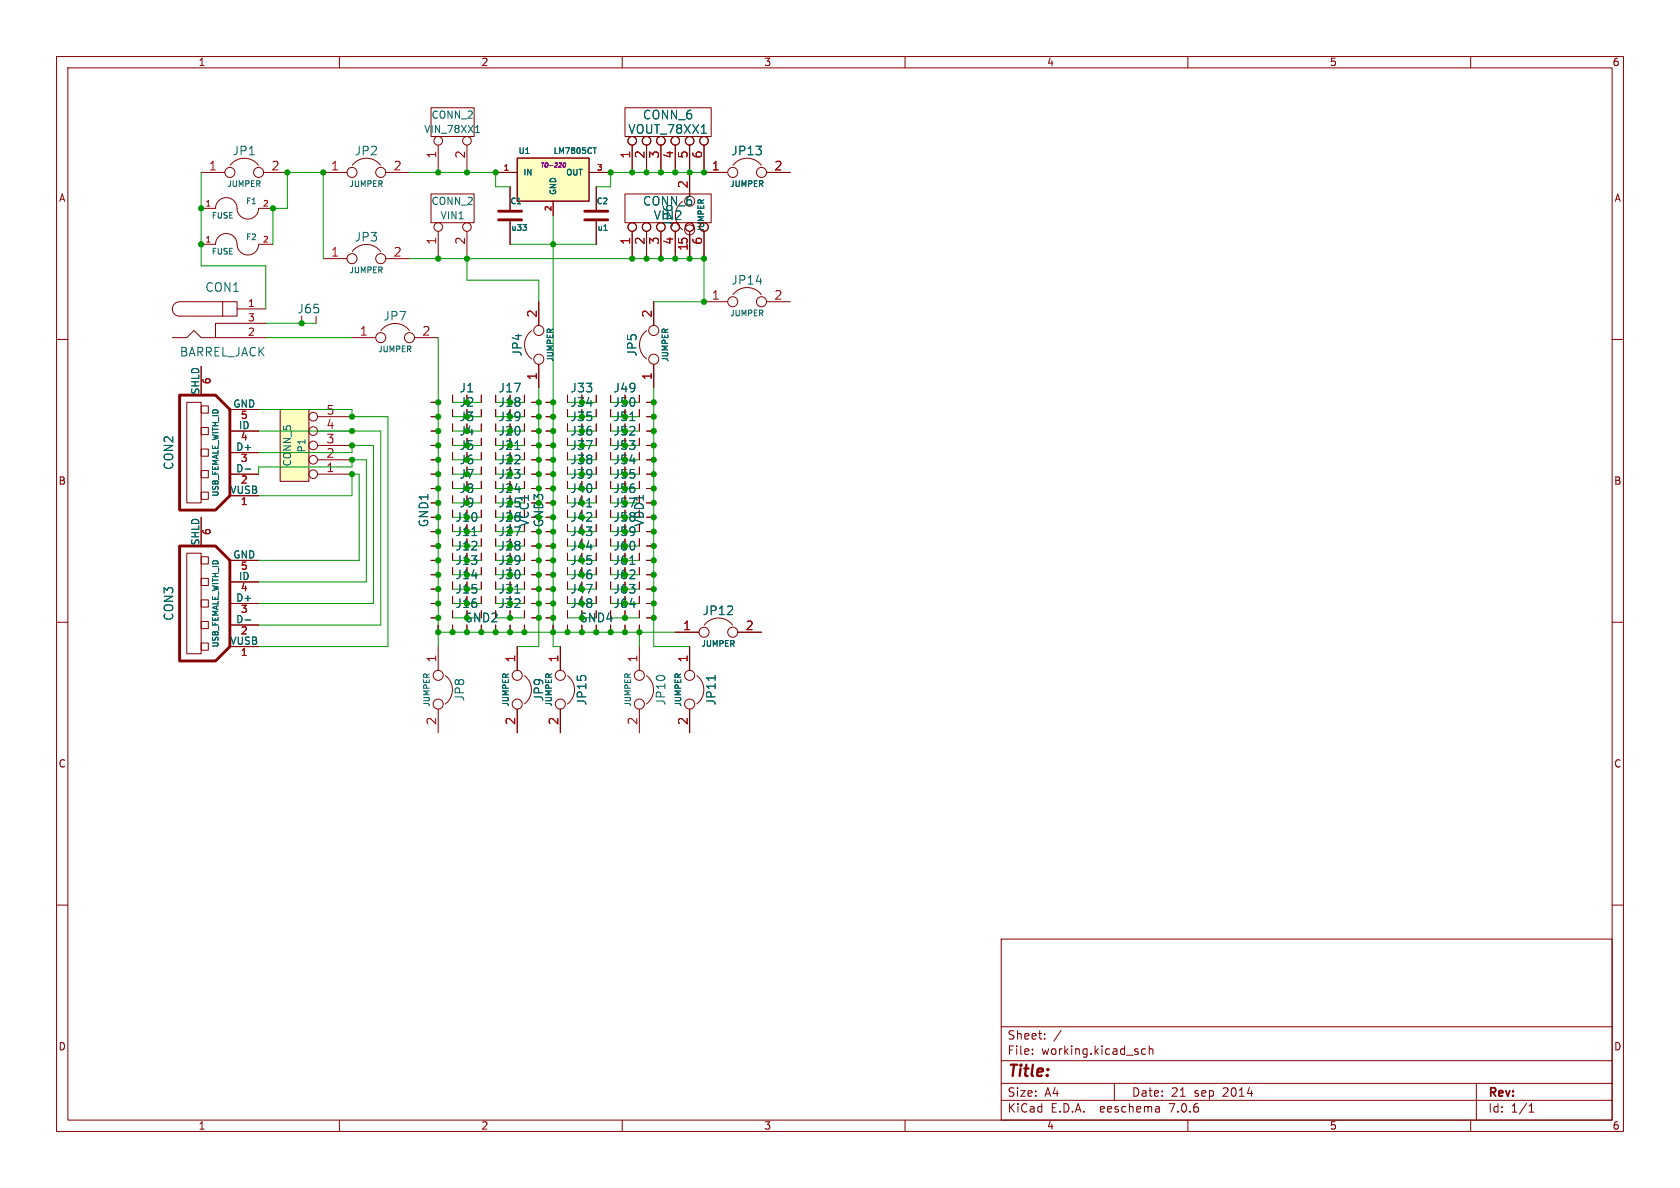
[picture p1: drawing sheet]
EESchema Schematic File Version 2
LIBS:power
LIBS:device
LIBS:transistors
LIBS:conn
LIBS:linear
LIBS:regul
LIBS:74xx
LIBS:cmos4000
LIBS:adc-dac
LIBS:memory
LIBS:xilinx
LIBS:special
LIBS:microcontrollers
LIBS:dsp
LIBS:microchip
LIBS:analog_switches
LIBS:motorola
LIBS:texas
LIBS:intel
LIBS:audio
LIBS:interface
LIBS:digital-audio
LIBS:philips
LIBS:display
LIBS:cypress
LIBS:siliconi
LIBS:opto
LIBS:atmel
LIBS:contrib
LIBS:valves
LIBS:connectors
LIBS:2.54mm_pin_headers
LIBS:50x50_top_left-cache
EELAYER 25 0
EELAYER END
$Descr A4 11693 8268
encoding utf-8
Sheet 1 1
Title ""
Date "21 sep 2014"
Rev ""
Comp ""
Comment1 ""
Comment2 ""
Comment3 ""
Comment4 ""
$EndDescr
$Comp
L INTERCONNECT_1X16 GND1
U 1 1
P 3050 3550
F 0 "GND1" H 3050 3650 60  0000 C CNN
F 1 "INTERCONNECT_1X16" H 3050 3450 60  0001 C CNN
F 2 "~" H 2350 3550 60  0000 C CNN
F 3 "~" H 2350 3550 60  0000 C CNN
	1    3050 3550
	0    -1   -1   0   
$EndComp
$Comp
L INTERCONNECT_1X16 VDD1
U 1 1
P 4550 3550
F 0 "VDD1" H 4550 3650 60  0000 C CNN
F 1 "INTERCONNECT_1X16" H 4550 3450 60  0001 C CNN
F 2 "~" H 3850 3550 60  0000 C CNN
F 3 "~" H 3850 3550 60  0000 C CNN
	1    4550 3550
	0    -1   -1   0   
$EndComp
$Comp
L INTERCONNECT_1X16 VCC1
U 1 1
P 3750 3550
F 0 "VCC1" H 3750 3650 60  0000 C CNN
F 1 "INTERCONNECT_1X16" H 3750 3450 60  0001 C CNN
F 2 "~" H 3050 3550 60  0000 C CNN
F 3 "~" H 3050 3550 60  0000 C CNN
	1    3750 3550
	0    -1   -1   0   
$EndComp
$Comp
L INTERCONNECT_1X16 GND3
U 1 1
P 3850 3550
F 0 "GND3" H 3850 3650 60  0000 C CNN
F 1 "INTERCONNECT_1X16" H 3850 3450 60  0001 C CNN
F 2 "~" H 3150 3550 60  0000 C CNN
F 3 "~" H 3150 3550 60  0000 C CNN
	1    3850 3550
	0    -1   -1   0   
$EndComp
$Comp
L INTERCONNECT_1X03 J1
U 1 1
P 3250 2800
F 0 "J1" H 3250 2900 60  0000 C CNN
F 1 "INTERCONNECT_1X03" H 3250 2700 60  0001 C CNN
F 2 "~" H 3200 2800 60  0000 C CNN
F 3 "~" H 3200 2800 60  0000 C CNN
	1    3250 2800
	1    0    0    -1  
$EndComp
$Comp
L INTERCONNECT_1X03 J17
U 1 1
P 3550 2800
F 0 "J17" H 3550 2900 60  0000 C CNN
F 1 "INTERCONNECT_1X03" H 3550 2700 60  0001 C CNN
F 2 "~" H 3500 2800 60  0000 C CNN
F 3 "~" H 3500 2800 60  0000 C CNN
	1    3550 2800
	1    0    0    -1  
$EndComp
$Comp
L INTERCONNECT_1X03 J2
U 1 1
P 3250 2900
F 0 "J2" H 3250 3000 60  0000 C CNN
F 1 "INTERCONNECT_1X03" H 3250 2800 60  0001 C CNN
F 2 "~" H 3200 2900 60  0000 C CNN
F 3 "~" H 3200 2900 60  0000 C CNN
	1    3250 2900
	1    0    0    -1  
$EndComp
$Comp
L INTERCONNECT_1X03 J18
U 1 1
P 3550 2900
F 0 "J18" H 3550 3000 60  0000 C CNN
F 1 "INTERCONNECT_1X03" H 3550 2800 60  0001 C CNN
F 2 "~" H 3500 2900 60  0000 C CNN
F 3 "~" H 3500 2900 60  0000 C CNN
	1    3550 2900
	1    0    0    -1  
$EndComp
$Comp
L INTERCONNECT_1X03 J3
U 1 1
P 3250 3000
F 0 "J3" H 3250 3100 60  0000 C CNN
F 1 "INTERCONNECT_1X03" H 3250 2900 60  0001 C CNN
F 2 "~" H 3200 3000 60  0000 C CNN
F 3 "~" H 3200 3000 60  0000 C CNN
	1    3250 3000
	1    0    0    -1  
$EndComp
$Comp
L INTERCONNECT_1X03 J19
U 1 1
P 3550 3000
F 0 "J19" H 3550 3100 60  0000 C CNN
F 1 "INTERCONNECT_1X03" H 3550 2900 60  0001 C CNN
F 2 "~" H 3500 3000 60  0000 C CNN
F 3 "~" H 3500 3000 60  0000 C CNN
	1    3550 3000
	1    0    0    -1  
$EndComp
$Comp
L INTERCONNECT_1X03 J4
U 1 1
P 3250 3100
F 0 "J4" H 3250 3200 60  0000 C CNN
F 1 "INTERCONNECT_1X03" H 3250 3000 60  0001 C CNN
F 2 "~" H 3200 3100 60  0000 C CNN
F 3 "~" H 3200 3100 60  0000 C CNN
	1    3250 3100
	1    0    0    -1  
$EndComp
$Comp
L INTERCONNECT_1X03 J20
U 1 1
P 3550 3100
F 0 "J20" H 3550 3200 60  0000 C CNN
F 1 "INTERCONNECT_1X03" H 3550 3000 60  0001 C CNN
F 2 "~" H 3500 3100 60  0000 C CNN
F 3 "~" H 3500 3100 60  0000 C CNN
	1    3550 3100
	1    0    0    -1  
$EndComp
$Comp
L INTERCONNECT_1X03 J5
U 1 1
P 3250 3200
F 0 "J5" H 3250 3300 60  0000 C CNN
F 1 "INTERCONNECT_1X03" H 3250 3100 60  0001 C CNN
F 2 "~" H 3200 3200 60  0000 C CNN
F 3 "~" H 3200 3200 60  0000 C CNN
	1    3250 3200
	1    0    0    -1  
$EndComp
$Comp
L INTERCONNECT_1X03 J21
U 1 1
P 3550 3200
F 0 "J21" H 3550 3300 60  0000 C CNN
F 1 "INTERCONNECT_1X03" H 3550 3100 60  0001 C CNN
F 2 "~" H 3500 3200 60  0000 C CNN
F 3 "~" H 3500 3200 60  0000 C CNN
	1    3550 3200
	1    0    0    -1  
$EndComp
$Comp
L INTERCONNECT_1X03 J6
U 1 1
P 3250 3300
F 0 "J6" H 3250 3400 60  0000 C CNN
F 1 "INTERCONNECT_1X03" H 3250 3200 60  0001 C CNN
F 2 "~" H 3200 3300 60  0000 C CNN
F 3 "~" H 3200 3300 60  0000 C CNN
	1    3250 3300
	1    0    0    -1  
$EndComp
$Comp
L INTERCONNECT_1X03 J22
U 1 1
P 3550 3300
F 0 "J22" H 3550 3400 60  0000 C CNN
F 1 "INTERCONNECT_1X03" H 3550 3200 60  0001 C CNN
F 2 "~" H 3500 3300 60  0000 C CNN
F 3 "~" H 3500 3300 60  0000 C CNN
	1    3550 3300
	1    0    0    -1  
$EndComp
$Comp
L INTERCONNECT_1X03 J7
U 1 1
P 3250 3400
F 0 "J7" H 3250 3500 60  0000 C CNN
F 1 "INTERCONNECT_1X03" H 3250 3300 60  0001 C CNN
F 2 "~" H 3200 3400 60  0000 C CNN
F 3 "~" H 3200 3400 60  0000 C CNN
	1    3250 3400
	1    0    0    -1  
$EndComp
$Comp
L INTERCONNECT_1X03 J23
U 1 1
P 3550 3400
F 0 "J23" H 3550 3500 60  0000 C CNN
F 1 "INTERCONNECT_1X03" H 3550 3300 60  0001 C CNN
F 2 "~" H 3500 3400 60  0000 C CNN
F 3 "~" H 3500 3400 60  0000 C CNN
	1    3550 3400
	1    0    0    -1  
$EndComp
$Comp
L INTERCONNECT_1X03 J8
U 1 1
P 3250 3500
F 0 "J8" H 3250 3600 60  0000 C CNN
F 1 "INTERCONNECT_1X03" H 3250 3400 60  0001 C CNN
F 2 "~" H 3200 3500 60  0000 C CNN
F 3 "~" H 3200 3500 60  0000 C CNN
	1    3250 3500
	1    0    0    -1  
$EndComp
$Comp
L INTERCONNECT_1X03 J24
U 1 1
P 3550 3500
F 0 "J24" H 3550 3600 60  0000 C CNN
F 1 "INTERCONNECT_1X03" H 3550 3400 60  0001 C CNN
F 2 "~" H 3500 3500 60  0000 C CNN
F 3 "~" H 3500 3500 60  0000 C CNN
	1    3550 3500
	1    0    0    -1  
$EndComp
$Comp
L INTERCONNECT_1X03 J9
U 1 1
P 3250 3600
F 0 "J9" H 3250 3700 60  0000 C CNN
F 1 "INTERCONNECT_1X03" H 3250 3500 60  0001 C CNN
F 2 "~" H 3200 3600 60  0000 C CNN
F 3 "~" H 3200 3600 60  0000 C CNN
	1    3250 3600
	1    0    0    -1  
$EndComp
$Comp
L INTERCONNECT_1X03 J25
U 1 1
P 3550 3600
F 0 "J25" H 3550 3700 60  0000 C CNN
F 1 "INTERCONNECT_1X03" H 3550 3500 60  0001 C CNN
F 2 "~" H 3500 3600 60  0000 C CNN
F 3 "~" H 3500 3600 60  0000 C CNN
	1    3550 3600
	1    0    0    -1  
$EndComp
$Comp
L INTERCONNECT_1X03 J10
U 1 1
P 3250 3700
F 0 "J10" H 3250 3800 60  0000 C CNN
F 1 "INTERCONNECT_1X03" H 3250 3600 60  0001 C CNN
F 2 "~" H 3200 3700 60  0000 C CNN
F 3 "~" H 3200 3700 60  0000 C CNN
	1    3250 3700
	1    0    0    -1  
$EndComp
$Comp
L INTERCONNECT_1X03 J26
U 1 1
P 3550 3700
F 0 "J26" H 3550 3800 60  0000 C CNN
F 1 "INTERCONNECT_1X03" H 3550 3600 60  0001 C CNN
F 2 "~" H 3500 3700 60  0000 C CNN
F 3 "~" H 3500 3700 60  0000 C CNN
	1    3550 3700
	1    0    0    -1  
$EndComp
$Comp
L INTERCONNECT_1X03 J11
U 1 1
P 3250 3800
F 0 "J11" H 3250 3900 60  0000 C CNN
F 1 "INTERCONNECT_1X03" H 3250 3700 60  0001 C CNN
F 2 "~" H 3200 3800 60  0000 C CNN
F 3 "~" H 3200 3800 60  0000 C CNN
	1    3250 3800
	1    0    0    -1  
$EndComp
$Comp
L INTERCONNECT_1X03 J27
U 1 1
P 3550 3800
F 0 "J27" H 3550 3900 60  0000 C CNN
F 1 "INTERCONNECT_1X03" H 3550 3700 60  0001 C CNN
F 2 "~" H 3500 3800 60  0000 C CNN
F 3 "~" H 3500 3800 60  0000 C CNN
	1    3550 3800
	1    0    0    -1  
$EndComp
$Comp
L INTERCONNECT_1X03 J12
U 1 1
P 3250 3900
F 0 "J12" H 3250 4000 60  0000 C CNN
F 1 "INTERCONNECT_1X03" H 3250 3800 60  0001 C CNN
F 2 "~" H 3200 3900 60  0000 C CNN
F 3 "~" H 3200 3900 60  0000 C CNN
	1    3250 3900
	1    0    0    -1  
$EndComp
$Comp
L INTERCONNECT_1X03 J28
U 1 1
P 3550 3900
F 0 "J28" H 3550 4000 60  0000 C CNN
F 1 "INTERCONNECT_1X03" H 3550 3800 60  0001 C CNN
F 2 "~" H 3500 3900 60  0000 C CNN
F 3 "~" H 3500 3900 60  0000 C CNN
	1    3550 3900
	1    0    0    -1  
$EndComp
$Comp
L INTERCONNECT_1X03 J13
U 1 1
P 3250 4000
F 0 "J13" H 3250 4100 60  0000 C CNN
F 1 "INTERCONNECT_1X03" H 3250 3900 60  0001 C CNN
F 2 "~" H 3200 4000 60  0000 C CNN
F 3 "~" H 3200 4000 60  0000 C CNN
	1    3250 4000
	1    0    0    -1  
$EndComp
$Comp
L INTERCONNECT_1X03 J29
U 1 1
P 3550 4000
F 0 "J29" H 3550 4100 60  0000 C CNN
F 1 "INTERCONNECT_1X03" H 3550 3900 60  0001 C CNN
F 2 "~" H 3500 4000 60  0000 C CNN
F 3 "~" H 3500 4000 60  0000 C CNN
	1    3550 4000
	1    0    0    -1  
$EndComp
$Comp
L INTERCONNECT_1X03 J14
U 1 1
P 3250 4100
F 0 "J14" H 3250 4200 60  0000 C CNN
F 1 "INTERCONNECT_1X03" H 3250 4000 60  0001 C CNN
F 2 "~" H 3200 4100 60  0000 C CNN
F 3 "~" H 3200 4100 60  0000 C CNN
	1    3250 4100
	1    0    0    -1  
$EndComp
$Comp
L INTERCONNECT_1X03 J30
U 1 1
P 3550 4100
F 0 "J30" H 3550 4200 60  0000 C CNN
F 1 "INTERCONNECT_1X03" H 3550 4000 60  0001 C CNN
F 2 "~" H 3500 4100 60  0000 C CNN
F 3 "~" H 3500 4100 60  0000 C CNN
	1    3550 4100
	1    0    0    -1  
$EndComp
$Comp
L INTERCONNECT_1X03 J15
U 1 1
P 3250 4200
F 0 "J15" H 3250 4300 60  0000 C CNN
F 1 "INTERCONNECT_1X03" H 3250 4100 60  0001 C CNN
F 2 "~" H 3200 4200 60  0000 C CNN
F 3 "~" H 3200 4200 60  0000 C CNN
	1    3250 4200
	1    0    0    -1  
$EndComp
$Comp
L INTERCONNECT_1X03 J31
U 1 1
P 3550 4200
F 0 "J31" H 3550 4300 60  0000 C CNN
F 1 "INTERCONNECT_1X03" H 3550 4100 60  0001 C CNN
F 2 "~" H 3500 4200 60  0000 C CNN
F 3 "~" H 3500 4200 60  0000 C CNN
	1    3550 4200
	1    0    0    -1  
$EndComp
$Comp
L INTERCONNECT_1X03 J16
U 1 1
P 3250 4300
F 0 "J16" H 3250 4400 60  0000 C CNN
F 1 "INTERCONNECT_1X03" H 3250 4200 60  0001 C CNN
F 2 "~" H 3200 4300 60  0000 C CNN
F 3 "~" H 3200 4300 60  0000 C CNN
	1    3250 4300
	1    0    0    -1  
$EndComp
$Comp
L INTERCONNECT_1X03 J32
U 1 1
P 3550 4300
F 0 "J32" H 3550 4400 60  0000 C CNN
F 1 "INTERCONNECT_1X03" H 3550 4200 60  0001 C CNN
F 2 "~" H 3500 4300 60  0000 C CNN
F 3 "~" H 3500 4300 60  0000 C CNN
	1    3550 4300
	1    0    0    -1  
$EndComp
$Comp
L INTERCONNECT_1X03 J33
U 1 1
P 4050 2800
F 0 "J33" H 4050 2900 60  0000 C CNN
F 1 "INTERCONNECT_1X03" H 4050 2700 60  0001 C CNN
F 2 "~" H 4000 2800 60  0000 C CNN
F 3 "~" H 4000 2800 60  0000 C CNN
	1    4050 2800
	1    0    0    -1  
$EndComp
$Comp
L INTERCONNECT_1X03 J49
U 1 1
P 4350 2800
F 0 "J49" H 4350 2900 60  0000 C CNN
F 1 "INTERCONNECT_1X03" H 4350 2700 60  0001 C CNN
F 2 "~" H 4300 2800 60  0000 C CNN
F 3 "~" H 4300 2800 60  0000 C CNN
	1    4350 2800
	1    0    0    -1  
$EndComp
$Comp
L INTERCONNECT_1X03 J34
U 1 1
P 4050 2900
F 0 "J34" H 4050 3000 60  0000 C CNN
F 1 "INTERCONNECT_1X03" H 4050 2800 60  0001 C CNN
F 2 "~" H 4000 2900 60  0000 C CNN
F 3 "~" H 4000 2900 60  0000 C CNN
	1    4050 2900
	1    0    0    -1  
$EndComp
$Comp
L INTERCONNECT_1X03 J50
U 1 1
P 4350 2900
F 0 "J50" H 4350 3000 60  0000 C CNN
F 1 "INTERCONNECT_1X03" H 4350 2800 60  0001 C CNN
F 2 "~" H 4300 2900 60  0000 C CNN
F 3 "~" H 4300 2900 60  0000 C CNN
	1    4350 2900
	1    0    0    -1  
$EndComp
$Comp
L INTERCONNECT_1X03 J35
U 1 1
P 4050 3000
F 0 "J35" H 4050 3100 60  0000 C CNN
F 1 "INTERCONNECT_1X03" H 4050 2900 60  0001 C CNN
F 2 "~" H 4000 3000 60  0000 C CNN
F 3 "~" H 4000 3000 60  0000 C CNN
	1    4050 3000
	1    0    0    -1  
$EndComp
$Comp
L INTERCONNECT_1X03 J51
U 1 1
P 4350 3000
F 0 "J51" H 4350 3100 60  0000 C CNN
F 1 "INTERCONNECT_1X03" H 4350 2900 60  0001 C CNN
F 2 "~" H 4300 3000 60  0000 C CNN
F 3 "~" H 4300 3000 60  0000 C CNN
	1    4350 3000
	1    0    0    -1  
$EndComp
$Comp
L INTERCONNECT_1X03 J36
U 1 1
P 4050 3100
F 0 "J36" H 4050 3200 60  0000 C CNN
F 1 "INTERCONNECT_1X03" H 4050 3000 60  0001 C CNN
F 2 "~" H 4000 3100 60  0000 C CNN
F 3 "~" H 4000 3100 60  0000 C CNN
	1    4050 3100
	1    0    0    -1  
$EndComp
$Comp
L INTERCONNECT_1X03 J52
U 1 1
P 4350 3100
F 0 "J52" H 4350 3200 60  0000 C CNN
F 1 "INTERCONNECT_1X03" H 4350 3000 60  0001 C CNN
F 2 "~" H 4300 3100 60  0000 C CNN
F 3 "~" H 4300 3100 60  0000 C CNN
	1    4350 3100
	1    0    0    -1  
$EndComp
$Comp
L INTERCONNECT_1X03 J37
U 1 1
P 4050 3200
F 0 "J37" H 4050 3300 60  0000 C CNN
F 1 "INTERCONNECT_1X03" H 4050 3100 60  0001 C CNN
F 2 "~" H 4000 3200 60  0000 C CNN
F 3 "~" H 4000 3200 60  0000 C CNN
	1    4050 3200
	1    0    0    -1  
$EndComp
$Comp
L INTERCONNECT_1X03 J53
U 1 1
P 4350 3200
F 0 "J53" H 4350 3300 60  0000 C CNN
F 1 "INTERCONNECT_1X03" H 4350 3100 60  0001 C CNN
F 2 "~" H 4300 3200 60  0000 C CNN
F 3 "~" H 4300 3200 60  0000 C CNN
	1    4350 3200
	1    0    0    -1  
$EndComp
$Comp
L INTERCONNECT_1X03 J38
U 1 1
P 4050 3300
F 0 "J38" H 4050 3400 60  0000 C CNN
F 1 "INTERCONNECT_1X03" H 4050 3200 60  0001 C CNN
F 2 "~" H 4000 3300 60  0000 C CNN
F 3 "~" H 4000 3300 60  0000 C CNN
	1    4050 3300
	1    0    0    -1  
$EndComp
$Comp
L INTERCONNECT_1X03 J54
U 1 1
P 4350 3300
F 0 "J54" H 4350 3400 60  0000 C CNN
F 1 "INTERCONNECT_1X03" H 4350 3200 60  0001 C CNN
F 2 "~" H 4300 3300 60  0000 C CNN
F 3 "~" H 4300 3300 60  0000 C CNN
	1    4350 3300
	1    0    0    -1  
$EndComp
$Comp
L INTERCONNECT_1X03 J39
U 1 1
P 4050 3400
F 0 "J39" H 4050 3500 60  0000 C CNN
F 1 "INTERCONNECT_1X03" H 4050 3300 60  0001 C CNN
F 2 "~" H 4000 3400 60  0000 C CNN
F 3 "~" H 4000 3400 60  0000 C CNN
	1    4050 3400
	1    0    0    -1  
$EndComp
$Comp
L INTERCONNECT_1X03 J55
U 1 1
P 4350 3400
F 0 "J55" H 4350 3500 60  0000 C CNN
F 1 "INTERCONNECT_1X03" H 4350 3300 60  0001 C CNN
F 2 "~" H 4300 3400 60  0000 C CNN
F 3 "~" H 4300 3400 60  0000 C CNN
	1    4350 3400
	1    0    0    -1  
$EndComp
$Comp
L INTERCONNECT_1X03 J40
U 1 1
P 4050 3500
F 0 "J40" H 4050 3600 60  0000 C CNN
F 1 "INTERCONNECT_1X03" H 4050 3400 60  0001 C CNN
F 2 "~" H 4000 3500 60  0000 C CNN
F 3 "~" H 4000 3500 60  0000 C CNN
	1    4050 3500
	1    0    0    -1  
$EndComp
$Comp
L INTERCONNECT_1X03 J56
U 1 1
P 4350 3500
F 0 "J56" H 4350 3600 60  0000 C CNN
F 1 "INTERCONNECT_1X03" H 4350 3400 60  0001 C CNN
F 2 "~" H 4300 3500 60  0000 C CNN
F 3 "~" H 4300 3500 60  0000 C CNN
	1    4350 3500
	1    0    0    -1  
$EndComp
$Comp
L INTERCONNECT_1X03 J41
U 1 1
P 4050 3600
F 0 "J41" H 4050 3700 60  0000 C CNN
F 1 "INTERCONNECT_1X03" H 4050 3500 60  0001 C CNN
F 2 "~" H 4000 3600 60  0000 C CNN
F 3 "~" H 4000 3600 60  0000 C CNN
	1    4050 3600
	1    0    0    -1  
$EndComp
$Comp
L INTERCONNECT_1X03 J57
U 1 1
P 4350 3600
F 0 "J57" H 4350 3700 60  0000 C CNN
F 1 "INTERCONNECT_1X03" H 4350 3500 60  0001 C CNN
F 2 "~" H 4300 3600 60  0000 C CNN
F 3 "~" H 4300 3600 60  0000 C CNN
	1    4350 3600
	1    0    0    -1  
$EndComp
$Comp
L INTERCONNECT_1X03 J42
U 1 1
P 4050 3700
F 0 "J42" H 4050 3800 60  0000 C CNN
F 1 "INTERCONNECT_1X03" H 4050 3600 60  0001 C CNN
F 2 "~" H 4000 3700 60  0000 C CNN
F 3 "~" H 4000 3700 60  0000 C CNN
	1    4050 3700
	1    0    0    -1  
$EndComp
$Comp
L INTERCONNECT_1X03 J58
U 1 1
P 4350 3700
F 0 "J58" H 4350 3800 60  0000 C CNN
F 1 "INTERCONNECT_1X03" H 4350 3600 60  0001 C CNN
F 2 "~" H 4300 3700 60  0000 C CNN
F 3 "~" H 4300 3700 60  0000 C CNN
	1    4350 3700
	1    0    0    -1  
$EndComp
$Comp
L INTERCONNECT_1X03 J43
U 1 1
P 4050 3800
F 0 "J43" H 4050 3900 60  0000 C CNN
F 1 "INTERCONNECT_1X03" H 4050 3700 60  0001 C CNN
F 2 "~" H 4000 3800 60  0000 C CNN
F 3 "~" H 4000 3800 60  0000 C CNN
	1    4050 3800
	1    0    0    -1  
$EndComp
$Comp
L INTERCONNECT_1X03 J59
U 1 1
P 4350 3800
F 0 "J59" H 4350 3900 60  0000 C CNN
F 1 "INTERCONNECT_1X03" H 4350 3700 60  0001 C CNN
F 2 "~" H 4300 3800 60  0000 C CNN
F 3 "~" H 4300 3800 60  0000 C CNN
	1    4350 3800
	1    0    0    -1  
$EndComp
$Comp
L INTERCONNECT_1X03 J44
U 1 1
P 4050 3900
F 0 "J44" H 4050 4000 60  0000 C CNN
F 1 "INTERCONNECT_1X03" H 4050 3800 60  0001 C CNN
F 2 "~" H 4000 3900 60  0000 C CNN
F 3 "~" H 4000 3900 60  0000 C CNN
	1    4050 3900
	1    0    0    -1  
$EndComp
$Comp
L INTERCONNECT_1X03 J60
U 1 1
P 4350 3900
F 0 "J60" H 4350 4000 60  0000 C CNN
F 1 "INTERCONNECT_1X03" H 4350 3800 60  0001 C CNN
F 2 "~" H 4300 3900 60  0000 C CNN
F 3 "~" H 4300 3900 60  0000 C CNN
	1    4350 3900
	1    0    0    -1  
$EndComp
$Comp
L INTERCONNECT_1X03 J45
U 1 1
P 4050 4000
F 0 "J45" H 4050 4100 60  0000 C CNN
F 1 "INTERCONNECT_1X03" H 4050 3900 60  0001 C CNN
F 2 "~" H 4000 4000 60  0000 C CNN
F 3 "~" H 4000 4000 60  0000 C CNN
	1    4050 4000
	1    0    0    -1  
$EndComp
$Comp
L INTERCONNECT_1X03 J61
U 1 1
P 4350 4000
F 0 "J61" H 4350 4100 60  0000 C CNN
F 1 "INTERCONNECT_1X03" H 4350 3900 60  0001 C CNN
F 2 "~" H 4300 4000 60  0000 C CNN
F 3 "~" H 4300 4000 60  0000 C CNN
	1    4350 4000
	1    0    0    -1  
$EndComp
$Comp
L INTERCONNECT_1X03 J46
U 1 1
P 4050 4100
F 0 "J46" H 4050 4200 60  0000 C CNN
F 1 "INTERCONNECT_1X03" H 4050 4000 60  0001 C CNN
F 2 "~" H 4000 4100 60  0000 C CNN
F 3 "~" H 4000 4100 60  0000 C CNN
	1    4050 4100
	1    0    0    -1  
$EndComp
$Comp
L INTERCONNECT_1X03 J62
U 1 1
P 4350 4100
F 0 "J62" H 4350 4200 60  0000 C CNN
F 1 "INTERCONNECT_1X03" H 4350 4000 60  0001 C CNN
F 2 "~" H 4300 4100 60  0000 C CNN
F 3 "~" H 4300 4100 60  0000 C CNN
	1    4350 4100
	1    0    0    -1  
$EndComp
$Comp
L INTERCONNECT_1X03 J47
U 1 1
P 4050 4200
F 0 "J47" H 4050 4300 60  0000 C CNN
F 1 "INTERCONNECT_1X03" H 4050 4100 60  0001 C CNN
F 2 "~" H 4000 4200 60  0000 C CNN
F 3 "~" H 4000 4200 60  0000 C CNN
	1    4050 4200
	1    0    0    -1  
$EndComp
$Comp
L INTERCONNECT_1X03 J63
U 1 1
P 4350 4200
F 0 "J63" H 4350 4300 60  0000 C CNN
F 1 "INTERCONNECT_1X03" H 4350 4100 60  0001 C CNN
F 2 "~" H 4300 4200 60  0000 C CNN
F 3 "~" H 4300 4200 60  0000 C CNN
	1    4350 4200
	1    0    0    -1  
$EndComp
$Comp
L INTERCONNECT_1X03 J48
U 1 1
P 4050 4300
F 0 "J48" H 4050 4400 60  0000 C CNN
F 1 "INTERCONNECT_1X03" H 4050 4200 60  0001 C CNN
F 2 "~" H 4000 4300 60  0000 C CNN
F 3 "~" H 4000 4300 60  0000 C CNN
	1    4050 4300
	1    0    0    -1  
$EndComp
$Comp
L INTERCONNECT_1X03 J64
U 1 1
P 4350 4300
F 0 "J64" H 4350 4400 60  0000 C CNN
F 1 "INTERCONNECT_1X03" H 4350 4200 60  0001 C CNN
F 2 "~" H 4300 4300 60  0000 C CNN
F 3 "~" H 4300 4300 60  0000 C CNN
	1    4350 4300
	1    0    0    -1  
$EndComp
$Comp
L BARREL_JACK CON1
U 1 1
P 1550 2250
F 0 "CON1" H 1550 2500 60  0000 C CNN
F 1 "BARREL_JACK" H 1550 2050 60  0000 C CNN
F 2 "~" H 1550 2250 60  0000 C CNN
F 3 "~" H 1550 2250 60  0000 C CNN
	1    1550 2250
	1    0    0    -1  
$EndComp
$Comp
L JUMPER JP2
U 1 1
P 2550 1200
F 0 "JP2" H 2550 1350 60  0000 C CNN
F 1 "JUMPER" H 2550 1120 40  0000 C CNN
F 2 "~" H 2550 1200 60  0000 C CNN
F 3 "~" H 2550 1200 60  0000 C CNN
	1    2550 1200
	1    0    0    -1  
$EndComp
$Comp
L JUMPER JP3
U 1 1
P 2550 1800
F 0 "JP3" H 2550 1950 60  0000 C CNN
F 1 "JUMPER" H 2550 1720 40  0000 C CNN
F 2 "~" H 2550 1800 60  0000 C CNN
F 3 "~" H 2550 1800 60  0000 C CNN
	1    2550 1800
	1    0    0    -1  
$EndComp
$Comp
L JUMPER JP1
U 1 1
P 1700 1200
F 0 "JP1" H 1700 1350 60  0000 C CNN
F 1 "JUMPER" H 1700 1120 40  0000 C CNN
F 2 "~" H 1700 1200 60  0000 C CNN
F 3 "~" H 1700 1200 60  0000 C CNN
	1    1700 1200
	1    0    0    -1  
$EndComp
$Comp
L INTERCONNECT_1X02 J65
U 1 1
P 2150 2250
F 0 "J65" H 2150 2350 60  0000 C CNN
F 1 "INTERCONNECT_1X02" H 2150 2150 60  0001 C CNN
F 2 "~" H 2150 2250 60  0000 C CNN
F 3 "~" H 2150 2250 60  0000 C CNN
	1    2150 2250
	1    0    0    -1  
$EndComp
$Comp
L FUSE F1
U 1 1
P 1650 1450
F 0 "F1" H 1750 1500 40  0000 C CNN
F 1 "FUSE" H 1550 1400 40  0000 C CNN
F 2 "~" H 1650 1450 60  0000 C CNN
F 3 "~" H 1650 1450 60  0000 C CNN
	1    1650 1450
	1    0    0    -1  
$EndComp
$Comp
L FUSE F2
U 1 1
P 1650 1700
F 0 "F2" H 1750 1750 40  0000 C CNN
F 1 "FUSE" H 1550 1650 40  0000 C CNN
F 2 "~" H 1650 1700 60  0000 C CNN
F 3 "~" H 1650 1700 60  0000 C CNN
	1    1650 1700
	1    0    0    -1  
$EndComp
$Comp
L JUMPER JP4
U 1 1
P 3750 2400
F 0 "JP4" H 3750 2550 60  0000 C CNN
F 1 "JUMPER" H 3750 2320 40  0000 C CNN
F 2 "~" H 3750 2400 60  0000 C CNN
F 3 "~" H 3750 2400 60  0000 C CNN
	1    3750 2400
	0    -1   -1   0   
$EndComp
$Comp
L JUMPER JP5
U 1 1
P 4550 2400
F 0 "JP5" H 4550 2550 60  0000 C CNN
F 1 "JUMPER" H 4550 2320 40  0000 C CNN
F 2 "~" H 4550 2400 60  0000 C CNN
F 3 "~" H 4550 2400 60  0000 C CNN
	1    4550 2400
	0    -1   -1   0   
$EndComp
$Comp
L JUMPER JP6
U 1 1
P 4800 1500
F 0 "JP6" H 4800 1650 60  0000 C CNN
F 1 "JUMPER" H 4800 1420 40  0000 C CNN
F 2 "~" H 4800 1500 60  0000 C CNN
F 3 "~" H 4800 1500 60  0000 C CNN
	1    4800 1500
	0    -1   -1   0   
$EndComp
$Comp
L C C1
U 1 1
P 3550 1500
F 0 "C1" H 3550 1600 40  0000 L CNN
F 1 "u33" H 3556 1415 40  0000 L CNN
F 2 "~" H 3588 1350 30  0000 C CNN
F 3 "~" H 3550 1500 60  0000 C CNN
	1    3550 1500
	1    0    0    -1  
$EndComp
$Comp
L C C2
U 1 1
P 4150 1500
F 0 "C2" H 4150 1600 40  0000 L CNN
F 1 "u1" H 4156 1415 40  0000 L CNN
F 2 "~" H 4188 1350 30  0000 C CNN
F 3 "~" H 4150 1500 60  0000 C CNN
	1    4150 1500
	1    0    0    -1  
$EndComp
$Comp
L LM7805CT U1
U 1 1
P 3850 1250
F 0 "U1" H 3650 1450 40  0000 C CNN
F 1 "LM7805CT" H 3850 1450 40  0000 L CNN
F 2 "TO-220" H 3850 1350 30  0000 C CIN
F 3 "" H 3850 1250 60  0000 C CNN
	1    3850 1250
	1    0    0    -1  
$EndComp
$Comp
L CONN_6 VOUT_78XX1
U 1 1
P 4650 850
F 0 "VOUT_78XX1" V 4600 850 60  0000 C CNN
F 1 "CONN_6" V 4700 850 60  0000 C CNN
F 2 "" H 4650 850 60  0000 C CNN
F 3 "" H 4650 850 60  0000 C CNN
	1    4650 850 
	0    -1   -1   0   
$EndComp
$Comp
L CONN_6 VIN2
U 1 1
P 4650 1450
F 0 "VIN2" V 4600 1450 60  0000 C CNN
F 1 "CONN_6" V 4700 1450 60  0000 C CNN
F 2 "" H 4650 1450 60  0000 C CNN
F 3 "" H 4650 1450 60  0000 C CNN
	1    4650 1450
	0    -1   -1   0   
$EndComp
$Comp
L CONN_2 VIN_78XX1
U 1 1
P 3150 850
F 0 "VIN_78XX1" V 3100 850 50  0000 C CNN
F 1 "CONN_2" V 3200 850 50  0000 C CNN
F 2 "" H 3150 850 60  0000 C CNN
F 3 "" H 3150 850 60  0000 C CNN
	1    3150 850 
	0    -1   -1   0   
$EndComp
$Comp
L CONN_2 VIN1
U 1 1
P 3150 1450
F 0 "VIN1" V 3100 1450 50  0000 C CNN
F 1 "CONN_2" V 3200 1450 50  0000 C CNN
F 2 "" H 3150 1450 60  0000 C CNN
F 3 "" H 3150 1450 60  0000 C CNN
	1    3150 1450
	0    -1   -1   0   
$EndComp
$Comp
L JUMPER JP7
U 1 1
P 2750 2350
F 0 "JP7" H 2750 2500 60  0000 C CNN
F 1 "JUMPER" H 2750 2270 40  0000 C CNN
F 2 "" H 2750 2350 60  0000 C CNN
F 3 "" H 2750 2350 60  0000 C CNN
	1    2750 2350
	1    0    0    -1  
$EndComp
$Comp
L JUMPER JP13
U 1 1
P 5200 1200
F 0 "JP13" H 5200 1350 60  0000 C CNN
F 1 "JUMPER" H 5200 1120 40  0000 C CNN
F 2 "" H 5200 1200 60  0000 C CNN
F 3 "" H 5200 1200 60  0000 C CNN
	1    5200 1200
	1    0    0    -1  
$EndComp
$Comp
L JUMPER JP14
U 1 1
P 5200 2100
F 0 "JP14" H 5200 2250 60  0000 C CNN
F 1 "JUMPER" H 5200 2020 40  0000 C CNN
F 2 "" H 5200 2100 60  0000 C CNN
F 3 "" H 5200 2100 60  0000 C CNN
	1    5200 2100
	1    0    0    -1  
$EndComp
$Comp
L JUMPER JP12
U 1 1
P 5000 4400
F 0 "JP12" H 5000 4550 60  0000 C CNN
F 1 "JUMPER" H 5000 4320 40  0000 C CNN
F 2 "" H 5000 4400 60  0000 C CNN
F 3 "" H 5000 4400 60  0000 C CNN
	1    5000 4400
	1    0    0    -1  
$EndComp
$Comp
L JUMPER JP11
U 1 1
P 4800 4800
F 0 "JP11" H 4800 4950 60  0000 C CNN
F 1 "JUMPER" H 4800 4720 40  0000 C CNN
F 2 "" H 4800 4800 60  0000 C CNN
F 3 "" H 4800 4800 60  0000 C CNN
	1    4800 4800
	0    1    1    0   
$EndComp
$Comp
L JUMPER JP9
U 1 1
P 3600 4800
F 0 "JP9" H 3600 4950 60  0000 C CNN
F 1 "JUMPER" H 3600 4720 40  0000 C CNN
F 2 "" H 3600 4800 60  0000 C CNN
F 3 "" H 3600 4800 60  0000 C CNN
	1    3600 4800
	0    1    1    0   
$EndComp
$Comp
L USB_FEMALE_WITH_ID CON3
U 1 1
P 1400 4200
F 0 "CON3" H 1400 4425 60  0000 C CNN
F 1 "USB_FEMALE_WITH_ID" H 1400 4100 39  0000 C CNN
F 2 "" H 600 4150 60  0000 C CNN
F 3 "" H 600 4150 60  0000 C CNN
	1    1400 4200
	0    -1   -1   0   
$EndComp
$Comp
L USB_FEMALE_WITH_ID CON2
U 1 1
P 1400 3150
F 0 "CON2" H 1400 3375 60  0000 C CNN
F 1 "USB_FEMALE_WITH_ID" H 1400 3050 39  0000 C CNN
F 2 "" H 600 3100 60  0000 C CNN
F 3 "" H 600 3100 60  0000 C CNN
	1    1400 3150
	0    -1   -1   0   
$EndComp
$Comp
L CONN_5 P1
U 1 1
P 2050 3100
F 0 "P1" V 2000 3100 50  0000 C CNN
F 1 "CONN_5" V 2100 3100 50  0000 C CNN
F 2 "~" H 2050 3100 60  0000 C CNN
F 3 "~" H 2050 3100 60  0000 C CNN
	1    2050 3100
	-1   0    0    1   
$EndComp
$Comp
L INTERCONNECT_1X07 GND2
U 1 1
P 3350 4400
F 0 "GND2" H 3350 4500 60  0000 C CNN
F 1 "INTERCONNECT_1X07" H 3350 4300 60  0001 C CNN
F 2 "" H 3050 4400 60  0000 C CNN
F 3 "" H 3050 4400 60  0000 C CNN
	1    3350 4400
	1    0    0    -1  
$EndComp
$Comp
L INTERCONNECT_1X07 GND4
U 1 1
P 4150 4400
F 0 "GND4" H 4150 4500 60  0000 C CNN
F 1 "INTERCONNECT_1X07" H 4150 4300 60  0001 C CNN
F 2 "" H 3850 4400 60  0000 C CNN
F 3 "" H 3850 4400 60  0000 C CNN
	1    4150 4400
	1    0    0    -1  
$EndComp
$Comp
L JUMPER JP10
U 1 1
P 4450 4800
F 0 "JP10" H 4450 4950 60  0000 C CNN
F 1 "JUMPER" H 4450 4720 40  0000 C CNN
F 2 "" H 4450 4800 60  0000 C CNN
F 3 "" H 4450 4800 60  0000 C CNN
	1    4450 4800
	0    1    1    0   
$EndComp
$Comp
L JUMPER JP15
U 1 1
P 3900 4800
F 0 "JP15" H 3900 4950 60  0000 C CNN
F 1 "JUMPER" H 3900 4720 40  0000 C CNN
F 2 "" H 3900 4800 60  0000 C CNN
F 3 "" H 3900 4800 60  0000 C CNN
	1    3900 4800
	0    1    1    0   
$EndComp
$Comp
L JUMPER JP8
U 1 1
P 3050 4800
F 0 "JP8" H 3050 4950 60  0000 C CNN
F 1 "JUMPER" H 3050 4720 40  0000 C CNN
F 2 "" H 3050 4800 60  0000 C CNN
F 3 "" H 3050 4800 60  0000 C CNN
	1    3050 4800
	0    1    1    0   
$EndComp
Wire Wire Line
	3850 4500 3900 4500
Wire Wire Line
	4450 4400 4450 4500
Wire Wire Line
	3050 4400 3050 4500
Wire Wire Line
	3050 4300 3050 4400
Wire Wire Line
	3050 4200 3050 4300
Wire Wire Line
	3050 4100 3050 4200
Wire Wire Line
	3050 4000 3050 4100
Wire Wire Line
	3050 3900 3050 4000
Wire Wire Line
	3050 3800 3050 3900
Wire Wire Line
	3050 3700 3050 3800
Wire Wire Line
	3050 3600 3050 3700
Wire Wire Line
	3050 3500 3050 3600
Wire Wire Line
	3050 3400 3050 3500
Wire Wire Line
	3050 3300 3050 3400
Wire Wire Line
	3050 3200 3050 3300
Wire Wire Line
	3050 3100 3050 3200
Wire Wire Line
	3050 3000 3050 3100
Wire Wire Line
	3050 2900 3050 3000
Wire Wire Line
	3050 2800 3050 2900
Wire Wire Line
	3050 2350 3050 2800
Wire Wire Line
	3750 4500 3600 4500
Connection ~ 3750 4300
Wire Wire Line
	4450 4400 4700 4400
Wire Wire Line
	4350 4400 4450 4400
Wire Wire Line
	4250 4400 4350 4400
Wire Wire Line
	4150 4400 4250 4400
Wire Wire Line
	4050 4400 4150 4400
Wire Wire Line
	3950 4400 4050 4400
Wire Wire Line
	3850 4400 3950 4400
Wire Wire Line
	3650 4400 3850 4400
Wire Wire Line
	3550 4400 3650 4400
Wire Wire Line
	3450 4400 3550 4400
Wire Wire Line
	3350 4400 3450 4400
Wire Wire Line
	3250 4400 3350 4400
Wire Wire Line
	3150 4400 3250 4400
Wire Wire Line
	3050 4400 3150 4400
Wire Wire Line
	4550 4500 4800 4500
Wire Wire Line
	2450 3450 1800 3450
Wire Wire Line
	2450 3300 2450 3450
Wire Wire Line
	1800 3250 1800 3300
Wire Wire Line
	2450 3250 1800 3250
Wire Wire Line
	2450 3200 2450 3250
Wire Wire Line
	2450 3150 1800 3150
Wire Wire Line
	2450 3100 2450 3150
Wire Wire Line
	2450 2850 1800 2850
Wire Wire Line
	2450 2900 2450 2850
Wire Wire Line
	2500 3300 2450 3300
Wire Wire Line
	2550 4050 2550 3200
Wire Wire Line
	2550 3200 2450 3200
Wire Wire Line
	2600 4200 2600 3100
Wire Wire Line
	2600 3100 2450 3100
Wire Wire Line
	2700 4500 2700 2900
Wire Wire Line
	2700 2900 2450 2900
Wire Wire Line
	1800 4500 2700 4500
Wire Wire Line
	2650 4350 1800 4350
Wire Wire Line
	2600 4200 1800 4200
Wire Wire Line
	2550 4050 1800 4050
Wire Wire Line
	1800 3900 2500 3900
Wire Wire Line
	2500 3900 2500 3300
Wire Wire Line
	2650 3000 2650 4350
Wire Wire Line
	2450 3000 2650 3000
Wire Wire Line
	1800 3000 2450 3000
Connection ~ 2450 3000
Connection ~ 2450 2900
Connection ~ 2450 3100
Connection ~ 2450 3200
Connection ~ 2450 3300
Connection ~ 4900 2100
Connection ~ 4900 1200
Connection ~ 4550 4300
Wire Wire Line
	3850 4400 3850 4500
Wire Wire Line
	3850 4300 3850 4400
Wire Wire Line
	3850 4200 3850 4300
Wire Wire Line
	3850 4100 3850 4200
Wire Wire Line
	3850 4000 3850 4100
Wire Wire Line
	3850 3900 3850 4000
Wire Wire Line
	3850 3800 3850 3900
Wire Wire Line
	3850 3700 3850 3800
Wire Wire Line
	3850 3600 3850 3700
Wire Wire Line
	3850 3500 3850 3600
Wire Wire Line
	3850 3400 3850 3500
Wire Wire Line
	3850 3300 3850 3400
Wire Wire Line
	3850 3200 3850 3300
Wire Wire Line
	3850 3100 3850 3200
Wire Wire Line
	3850 3000 3850 3100
Wire Wire Line
	3850 2900 3850 3000
Wire Wire Line
	3850 2800 3850 2900
Wire Wire Line
	3850 1700 3850 2800
Wire Wire Line
	3850 1500 3850 1700
Wire Wire Line
	3250 1800 3250 1950
Connection ~ 3250 1800
Connection ~ 3050 1800
Connection ~ 3050 1200
Connection ~ 3250 1200
Wire Wire Line
	1850 2350 2450 2350
Connection ~ 1400 1700
Wire Wire Line
	1850 1850 1850 2150
Wire Wire Line
	1400 1850 1850 1850
Wire Wire Line
	1400 1700 1400 1850
Wire Wire Line
	1400 1450 1400 1700
Wire Wire Line
	1400 1200 1400 1450
Wire Wire Line
	2250 1200 2250 1800
Wire Wire Line
	2000 1200 2250 1200
Wire Wire Line
	2000 1450 1900 1450
Wire Wire Line
	2000 1200 2000 1450
Connection ~ 2000 1200
Connection ~ 1900 1450
Wire Wire Line
	2100 2250 2200 2250
Wire Wire Line
	1850 2250 2100 2250
Connection ~ 2100 2250
Connection ~ 2250 1200
Wire Wire Line
	3250 1950 3750 1950
Wire Wire Line
	3750 1950 3750 2100
Wire Wire Line
	4900 2100 4550 2100
Connection ~ 3850 1700
Wire Wire Line
	4150 1300 4250 1300
Wire Wire Line
	3850 1700 4150 1700
Wire Wire Line
	3550 1700 3850 1700
Wire Wire Line
	3450 1300 3550 1300
Wire Wire Line
	4250 1300 4250 1200
Wire Wire Line
	3450 1200 3450 1300
Wire Wire Line
	4900 2100 4900 1800
Wire Wire Line
	3050 1800 2850 1800
Wire Wire Line
	3250 1800 3050 1800
Wire Wire Line
	4400 1800 3250 1800
Wire Wire Line
	4500 1800 4400 1800
Wire Wire Line
	4600 1800 4500 1800
Wire Wire Line
	4700 1800 4600 1800
Wire Wire Line
	4800 1800 4700 1800
Wire Wire Line
	4900 1800 4800 1800
Connection ~ 3050 2800
Connection ~ 3750 2800
Connection ~ 4550 2800
Wire Wire Line
	1900 1700 1900 1450
Connection ~ 1400 1450
Connection ~ 3850 2800
Connection ~ 4800 1200
Connection ~ 4700 1200
Connection ~ 4600 1200
Connection ~ 4500 1200
Connection ~ 4400 1200
Wire Wire Line
	4800 1200 4900 1200
Wire Wire Line
	4700 1200 4800 1200
Wire Wire Line
	4600 1200 4700 1200
Wire Wire Line
	4500 1200 4600 1200
Wire Wire Line
	4400 1200 4500 1200
Wire Wire Line
	4250 1200 4400 1200
Wire Wire Line
	3250 1200 3450 1200
Wire Wire Line
	3050 1200 3250 1200
Wire Wire Line
	2850 1200 3050 1200
Connection ~ 4900 1800
Connection ~ 4800 1800
Connection ~ 4700 1800
Connection ~ 4600 1800
Connection ~ 4500 1800
Connection ~ 4400 1800
Connection ~ 3050 4400
Connection ~ 3850 4300
Connection ~ 3050 4300
Connection ~ 4350 4300
Wire Wire Line
	4350 4300 4450 4300
Wire Wire Line
	4250 4300 4350 4300
Connection ~ 4050 4300
Wire Wire Line
	4050 4300 4150 4300
Wire Wire Line
	3950 4300 4050 4300
Connection ~ 4350 4200
Wire Wire Line
	4350 4200 4450 4200
Wire Wire Line
	4250 4200 4350 4200
Connection ~ 4050 4200
Wire Wire Line
	4050 4200 4150 4200
Wire Wire Line
	3950 4200 4050 4200
Connection ~ 4350 4100
Wire Wire Line
	4350 4100 4450 4100
Wire Wire Line
	4250 4100 4350 4100
Connection ~ 4050 4100
Wire Wire Line
	4050 4100 4150 4100
Wire Wire Line
	3950 4100 4050 4100
Connection ~ 4350 4000
Wire Wire Line
	4350 4000 4450 4000
Wire Wire Line
	4250 4000 4350 4000
Connection ~ 4050 4000
Wire Wire Line
	4050 4000 4150 4000
Wire Wire Line
	3950 4000 4050 4000
Connection ~ 4350 3900
Wire Wire Line
	4350 3900 4450 3900
Wire Wire Line
	4250 3900 4350 3900
Connection ~ 4050 3900
Wire Wire Line
	4050 3900 4150 3900
Wire Wire Line
	3950 3900 4050 3900
Connection ~ 4350 3800
Wire Wire Line
	4350 3800 4450 3800
Wire Wire Line
	4250 3800 4350 3800
Connection ~ 4050 3800
Wire Wire Line
	4050 3800 4150 3800
Wire Wire Line
	3950 3800 4050 3800
Connection ~ 4350 3700
Wire Wire Line
	4350 3700 4450 3700
Wire Wire Line
	4250 3700 4350 3700
Connection ~ 4050 3700
Wire Wire Line
	4050 3700 4150 3700
Wire Wire Line
	3950 3700 4050 3700
Connection ~ 4350 3600
Wire Wire Line
	4350 3600 4450 3600
Wire Wire Line
	4250 3600 4350 3600
Connection ~ 4050 3600
Wire Wire Line
	4050 3600 4150 3600
Wire Wire Line
	3950 3600 4050 3600
Connection ~ 4350 3500
Wire Wire Line
	4350 3500 4450 3500
Wire Wire Line
	4250 3500 4350 3500
Connection ~ 4050 3500
Wire Wire Line
	4050 3500 4150 3500
Wire Wire Line
	3950 3500 4050 3500
Connection ~ 4350 3400
Wire Wire Line
	4350 3400 4450 3400
Wire Wire Line
	4250 3400 4350 3400
Connection ~ 4050 3400
Wire Wire Line
	4050 3400 4150 3400
Wire Wire Line
	3950 3400 4050 3400
Connection ~ 4350 3300
Wire Wire Line
	4350 3300 4450 3300
Wire Wire Line
	4250 3300 4350 3300
Connection ~ 4050 3300
Wire Wire Line
	4050 3300 4150 3300
Wire Wire Line
	3950 3300 4050 3300
Connection ~ 4350 3200
Wire Wire Line
	4350 3200 4450 3200
Wire Wire Line
	4250 3200 4350 3200
Connection ~ 4050 3200
Wire Wire Line
	4050 3200 4150 3200
Wire Wire Line
	3950 3200 4050 3200
Connection ~ 4350 3100
Wire Wire Line
	4350 3100 4450 3100
Wire Wire Line
	4250 3100 4350 3100
Connection ~ 4050 3100
Wire Wire Line
	4050 3100 4150 3100
Wire Wire Line
	3950 3100 4050 3100
Connection ~ 4350 3000
Wire Wire Line
	4350 3000 4450 3000
Wire Wire Line
	4250 3000 4350 3000
Connection ~ 4050 3000
Wire Wire Line
	4050 3000 4150 3000
Wire Wire Line
	3950 3000 4050 3000
Connection ~ 4350 2900
Wire Wire Line
	4350 2900 4450 2900
Wire Wire Line
	4250 2900 4350 2900
Connection ~ 4050 2900
Wire Wire Line
	4050 2900 4150 2900
Wire Wire Line
	3950 2900 4050 2900
Connection ~ 4350 2800
Wire Wire Line
	4350 2800 4450 2800
Wire Wire Line
	4250 2800 4350 2800
Connection ~ 4050 2800
Wire Wire Line
	4050 2800 4150 2800
Wire Wire Line
	3950 2800 4050 2800
Connection ~ 3550 4300
Wire Wire Line
	3550 4300 3650 4300
Wire Wire Line
	3450 4300 3550 4300
Connection ~ 3250 4300
Wire Wire Line
	3250 4300 3350 4300
Wire Wire Line
	3150 4300 3250 4300
Connection ~ 3550 4200
Wire Wire Line
	3550 4200 3650 4200
Wire Wire Line
	3450 4200 3550 4200
Connection ~ 3250 4200
Wire Wire Line
	3250 4200 3350 4200
Wire Wire Line
	3150 4200 3250 4200
Connection ~ 3550 4100
Wire Wire Line
	3550 4100 3650 4100
Wire Wire Line
	3450 4100 3550 4100
Connection ~ 3250 4100
Wire Wire Line
	3250 4100 3350 4100
Wire Wire Line
	3150 4100 3250 4100
Connection ~ 3550 4000
Wire Wire Line
	3550 4000 3650 4000
Wire Wire Line
	3450 4000 3550 4000
Connection ~ 3250 4000
Wire Wire Line
	3250 4000 3350 4000
Wire Wire Line
	3150 4000 3250 4000
Connection ~ 3550 3900
Wire Wire Line
	3550 3900 3650 3900
Wire Wire Line
	3450 3900 3550 3900
Connection ~ 3250 3900
Wire Wire Line
	3250 3900 3350 3900
Wire Wire Line
	3150 3900 3250 3900
Connection ~ 3550 3800
Wire Wire Line
	3550 3800 3650 3800
Wire Wire Line
	3450 3800 3550 3800
Connection ~ 3250 3800
Wire Wire Line
	3250 3800 3350 3800
Wire Wire Line
	3150 3800 3250 3800
Connection ~ 3550 3700
Wire Wire Line
	3550 3700 3650 3700
Wire Wire Line
	3450 3700 3550 3700
Connection ~ 3250 3700
Wire Wire Line
	3250 3700 3350 3700
Wire Wire Line
	3150 3700 3250 3700
Connection ~ 3550 3600
Wire Wire Line
	3550 3600 3650 3600
Wire Wire Line
	3450 3600 3550 3600
Connection ~ 3250 3600
Wire Wire Line
	3250 3600 3350 3600
Wire Wire Line
	3150 3600 3250 3600
Connection ~ 3550 3500
Wire Wire Line
	3550 3500 3650 3500
Wire Wire Line
	3450 3500 3550 3500
Connection ~ 3250 3500
Wire Wire Line
	3250 3500 3350 3500
Wire Wire Line
	3150 3500 3250 3500
Connection ~ 3550 3400
Wire Wire Line
	3550 3400 3650 3400
Wire Wire Line
	3450 3400 3550 3400
Connection ~ 3250 3400
Wire Wire Line
	3250 3400 3350 3400
Wire Wire Line
	3150 3400 3250 3400
Connection ~ 3550 3300
Wire Wire Line
	3550 3300 3650 3300
Wire Wire Line
	3450 3300 3550 3300
Connection ~ 3250 3300
Wire Wire Line
	3250 3300 3350 3300
Wire Wire Line
	3150 3300 3250 3300
Connection ~ 3550 3200
Wire Wire Line
	3550 3200 3650 3200
Wire Wire Line
	3450 3200 3550 3200
Connection ~ 3250 3200
Wire Wire Line
	3250 3200 3350 3200
Wire Wire Line
	3150 3200 3250 3200
Connection ~ 3550 3100
Wire Wire Line
	3550 3100 3650 3100
Wire Wire Line
	3450 3100 3550 3100
Connection ~ 3250 3100
Wire Wire Line
	3250 3100 3350 3100
Wire Wire Line
	3150 3100 3250 3100
Connection ~ 3550 3000
Wire Wire Line
	3550 3000 3650 3000
Wire Wire Line
	3450 3000 3550 3000
Connection ~ 3250 3000
Wire Wire Line
	3250 3000 3350 3000
Wire Wire Line
	3150 3000 3250 3000
Connection ~ 3550 2900
Wire Wire Line
	3550 2900 3650 2900
Wire Wire Line
	3450 2900 3550 2900
Connection ~ 3250 2900
Wire Wire Line
	3250 2900 3350 2900
Wire Wire Line
	3150 2900 3250 2900
Connection ~ 3550 2800
Wire Wire Line
	3550 2800 3650 2800
Wire Wire Line
	3450 2800 3550 2800
Connection ~ 3250 2800
Wire Wire Line
	3250 2800 3350 2800
Wire Wire Line
	3150 2800 3250 2800
Connection ~ 3850 4200
Connection ~ 3850 4100
Connection ~ 3850 4000
Connection ~ 3850 3900
Connection ~ 3850 3800
Connection ~ 3850 3700
Connection ~ 3850 3600
Connection ~ 3850 3500
Connection ~ 3850 3400
Connection ~ 3850 3300
Connection ~ 3850 3200
Connection ~ 3850 3100
Connection ~ 3850 3000
Connection ~ 3850 2900
Connection ~ 3750 4200
Connection ~ 3750 4100
Connection ~ 3750 4000
Connection ~ 3750 3900
Connection ~ 3750 3800
Connection ~ 3750 3700
Connection ~ 3750 3600
Connection ~ 3750 3500
Connection ~ 3750 3400
Connection ~ 3750 3300
Connection ~ 3750 3200
Connection ~ 3750 3100
Connection ~ 3750 3000
Connection ~ 3750 2900
Wire Wire Line
	3750 4300 3750 4500
Wire Wire Line
	3750 4200 3750 4300
Wire Wire Line
	3750 4100 3750 4200
Wire Wire Line
	3750 4000 3750 4100
Wire Wire Line
	3750 3900 3750 4000
Wire Wire Line
	3750 3800 3750 3900
Wire Wire Line
	3750 3700 3750 3800
Wire Wire Line
	3750 3600 3750 3700
Wire Wire Line
	3750 3500 3750 3600
Wire Wire Line
	3750 3400 3750 3500
Wire Wire Line
	3750 3300 3750 3400
Wire Wire Line
	3750 3200 3750 3300
Wire Wire Line
	3750 3100 3750 3200
Wire Wire Line
	3750 3000 3750 3100
Wire Wire Line
	3750 2900 3750 3000
Wire Wire Line
	3750 2800 3750 2900
Wire Wire Line
	3750 2700 3750 2800
Connection ~ 4550 4200
Connection ~ 4550 4100
Connection ~ 4550 4000
Connection ~ 4550 3900
Connection ~ 4550 3800
Connection ~ 4550 3700
Connection ~ 4550 3600
Connection ~ 4550 3500
Connection ~ 4550 3400
Connection ~ 4550 3300
Connection ~ 4550 3200
Connection ~ 4550 3100
Connection ~ 4550 3000
Connection ~ 4550 2900
Wire Wire Line
	4550 4300 4550 4500
Wire Wire Line
	4550 4200 4550 4300
Wire Wire Line
	4550 4100 4550 4200
Wire Wire Line
	4550 4000 4550 4100
Wire Wire Line
	4550 3900 4550 4000
Wire Wire Line
	4550 3800 4550 3900
Wire Wire Line
	4550 3700 4550 3800
Wire Wire Line
	4550 3600 4550 3700
Wire Wire Line
	4550 3500 4550 3600
Wire Wire Line
	4550 3400 4550 3500
Wire Wire Line
	4550 3300 4550 3400
Wire Wire Line
	4550 3200 4550 3300
Wire Wire Line
	4550 3100 4550 3200
Wire Wire Line
	4550 3000 4550 3100
Wire Wire Line
	4550 2900 4550 3000
Wire Wire Line
	4550 2800 4550 2900
Wire Wire Line
	4550 2700 4550 2800
Connection ~ 4450 4400
Connection ~ 4350 4400
Connection ~ 4250 4400
Connection ~ 4150 4400
Connection ~ 4050 4400
Connection ~ 3950 4400
Connection ~ 3850 4400
Connection ~ 3650 4400
Connection ~ 3550 4400
Connection ~ 3450 4400
Connection ~ 3350 4400
Connection ~ 3250 4400
Connection ~ 3150 4400
Connection ~ 3050 4200
Connection ~ 3050 4100
Connection ~ 3050 4000
Connection ~ 3050 3900
Connection ~ 3050 3800
Connection ~ 3050 3700
Connection ~ 3050 3600
Connection ~ 3050 3500
Connection ~ 3050 3400
Connection ~ 3050 3300
Connection ~ 3050 3200
Connection ~ 3050 3100
Connection ~ 3050 3000
Connection ~ 3050 2900
$EndSCHEMATC
